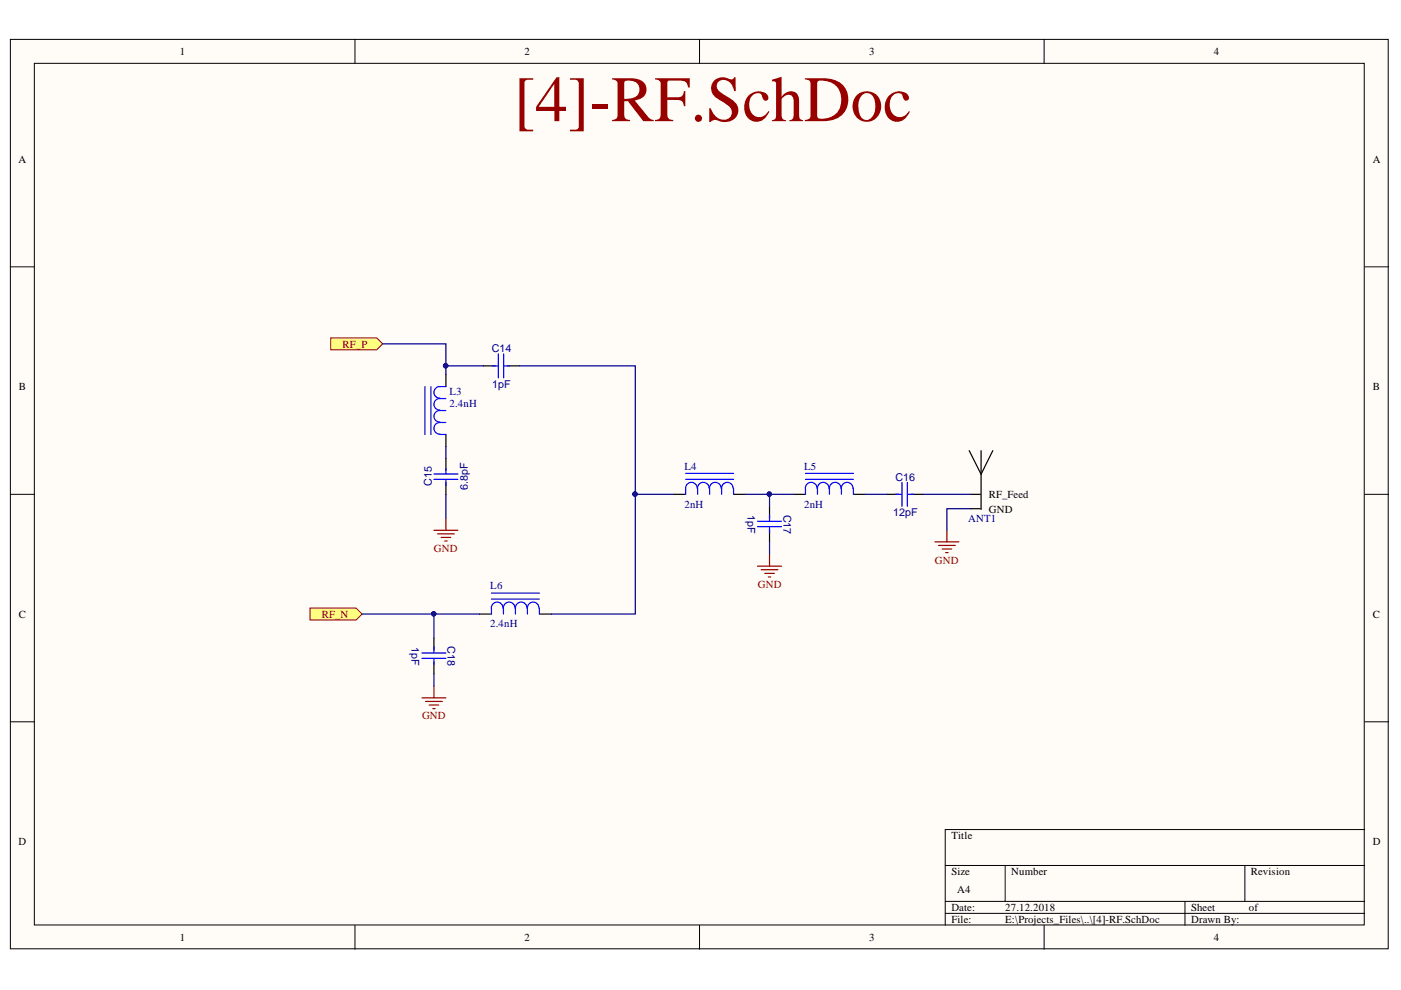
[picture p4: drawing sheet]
<svg xmlns="http://www.w3.org/2000/svg" width="297mm" height="210mm" viewBox="0 0 297 210" stroke-linecap="round" stroke-linejoin="round" font-family="sans-serif">
<g fill="#fffcf8" stroke="#000" stroke-width=".21">
<path d="M2.2 8.4h292.1v192.8h-292.1z"/>
<path d="M7.3 13.4h281.9v182.7h-281.9z"/>
</g>
<g fill="none" stroke="#000" stroke-width=".21">
<path d="M75.3 8.4v5M148.3 8.4v5M221.4 8.4v5M2.2 56.6h5.1M289.3 56.6h5.1M2.2 104.8h5.1M289.3 104.8h5.1M2.2 153h5.1M289.3 153h5.1M289.3 175.9h-88.9v20.3M75.3 196.2v5.1M148.3 196.2v5.1"/>
<path d="M200.4 183.5h88.9M200.4 191.1h88.9M200.4 193.7h88.9M213.1 183.5v7.6M221.4 196.2v5.1M251.2 191.1v5.1M263.9 183.5v7.6"/>
</g>
<path d="M94.5 97.2v2.5M94.5 102.3v2.5" fill="none" stroke="#000" stroke-width=".25"/>
<path d="M94.5 99.3v1.2M92 100.5h5.1M92 101.6h5.1M94.5 101.8v1.2" fill="none" stroke="#00f" stroke-width=".25"/>
<path d="M70.1 71.6h9.8l1.3 1.3-1.3 1.3h-9.8z" fill-rule="evenodd" fill="#ffff80" stroke="#800000" stroke-width=".21"/>
<g fill="none" stroke="#800000" stroke-width=".25">
<path d="M92 112.4h5.1M92.8 113.2h3.5M93.5 113.9h2.1M94.3 114.7h.5M94.5 109.9v2.5M163.2 117.5v2.5M160.6 120h5.1M161.4 120.8h3.5M162.1 121.6h2.1M162.9 122.3h.5M89.5 148h5M90.2 148.7h3.6"/>
<path d="M91 149.5h2M91.7 150.2h.6M92 145.4v2.6"/>
</g>
<path d="M102.5 77.6h2.5M107.6 77.6h2.5M163.2 107.3v2.6M163.2 112.4v2.6M92 135.3v2.5M92 140.3v2.6" fill="none" stroke="#000" stroke-width=".25"/>
<path d="M104.3 77.6h1.2M105.6 75v5.1M106.8 75v5.1M106.8 77.6h1.2M160.6 111.7h5.1M160.6 110.5h5.1M163.2 109.2v1.2M163.2 111.7v1.2M89.5 139.6h5M89.5 138.4h5M92 137.1v1.2M92 139.6v1.2" fill="none" stroke="#00f" stroke-width=".25"/>
<path d="M65.7 128.9h9.8l1.3 1.3-1.3 1.3h-9.8z" fill-rule="evenodd" fill="#ffff80" stroke="#800000" stroke-width=".21"/>
<path d="M198.2 114.9h5.1M199 115.6h3.5M199.7 116.4h2.1M200.5 117.2h.5M200.8 112.3v2.6" fill="none" stroke="#800000" stroke-width=".25"/>
<g fill="none" stroke="#000" stroke-width=".25">
<path d="M94.5 79.4v2.6M94.5 92.1v2.6M205.5 95.5l2.5 5v-5M210.5 95.5l-2.5 5v7.5M142.8 104.8h2.6M155.5 104.8h2.6M168.2 104.8h2.6M180.9 104.8h2.6M188.1 104.8h2.5M193.1 104.8h2.6M205.8 104.8h2.1M205.8 107.9h2.1"/>
<path d="M101.7 130.2h2.5M114.4 130.2h2.5"/>
</g>
<g fill="none" stroke="#00f" stroke-width=".25">
<path d="M90.1 82v10.1M91.4 82v10.1M93.3 92.1h1.2M94.5 89.6h-1.2a1.23 1.23 0 0 0-1.3 1.2 1.23 1.23 0 0 0 1.3 1.2M94.5 87h-1.2a1.22 1.22 0 0 0-1.3 1.3 1.22 1.22 0 0 0 1.3 1.2M94.5 82h-1.2a1.23 1.23 0 0 0-1.3 1.2 1.23 1.23 0 0 0 1.3 1.2M94.5 84.5h-1.2a1.22 1.22 0 0 0-1.3 1.2 1.22 1.22 0 0 0 1.3 1.2M145.4 100.4h10.1M145.4 101.6h10.1M147.8 103.5a1.22 1.22 0 0 0-1.2-1.2 1.22 1.22 0 0 0-1.2 1.2v1.3M150.3 103.5a1.23 1.23 0 0 0-1.2-1.2 1.23 1.23 0 0 0-1.2 1.2v1.3M152.9 103.5a1.23 1.23 0 0 0-1.2-1.2 1.23 1.23 0 0 0-1.3 1.2v1.3"/>
<path d="M155.4 103.5a1.22 1.22 0 0 0-1.2-1.2 1.22 1.22 0 0 0-1.2 1.2v1.3M155.5 103.5v1.3M170.8 103.5v1.3M170.8 100.4h10.1M170.8 101.6h10.1M173.2 103.5a1.23 1.23 0 0 0-1.2-1.2 1.23 1.23 0 0 0-1.2 1.2M175.8 103.5a1.22 1.22 0 0 0-1.3-1.2 1.22 1.22 0 0 0-1.2 1.2v1.3M178.3 103.5a1.22 1.22 0 0 0-1.2-1.2 1.22 1.22 0 0 0-1.2 1.2v1.3M178.4 103.5v1.3M180.8 103.5a1.23 1.23 0 0 0-1.2-1.2 1.23 1.23 0 0 0-1.2 1.2M180.9 103.5v1.3M189.9 104.8h1.2"/>
<path d="M191.2 102.3v5M192.4 102.3v5M192.4 104.8h1.2M104.2 128.9v1.3M104.2 125.8h10.2M104.2 127h10.2M106.6 128.9a1.23 1.23 0 0 0-1.2-1.2 1.23 1.23 0 0 0-1.2 1.2M106.7 128.9v1.3M109.2 128.9a1.23 1.23 0 0 0-1.3-1.2 1.23 1.23 0 0 0-1.2 1.2M111.7 128.9a1.22 1.22 0 0 0-1.2-1.2 1.22 1.22 0 0 0-1.2 1.2v1.3M114.3 128.9a1.22 1.22 0 0 0-1.3-1.2 1.22 1.22 0 0 0-1.2 1.2v1.3M114.4 128.9v1.3"/>
</g>
<g fill="none" stroke="#000080" stroke-width=".25">
<path d="M81.2 72.9h13.3v4.7h8M94.5 77.6v1.8M110.1 77.6h24.6v27.2M94.5 94.7v2.5M94.5 104.8v5.1M142.8 104.8h-8.1v25.4h-17.8M158.1 104.8h5.1v2.5M163.2 104.8h5M163.2 115v2.5M183.5 104.8h4.6M195.7 104.8h10.1M205.8 107.9h-5v4.4"/>
<path d="M76.8 130.2h24.9M92 130.2v5.1M92 142.9v2.5"/>
</g>
<g fill="#000080" stroke="#000080" stroke-width=".21">
<circle cx="163.1" cy="104.8" r=".46"/>
<circle cx="92" cy="130.1" r=".46"/>
<circle cx="134.6" cy="104.8" r=".46"/>
<circle cx="94.5" cy="77.5" r=".47"/>
</g>
<text font-size="13.8" fill="#980000" x="108.9" y="25.7">[4]-RF.SchDoc</text>
<g font-size="2.3">
<text x="38.1" y="11.7">1</text>
<text x="111.2" y="11.7">2</text>
<text x="184.3" y="11.7">3</text>
<text x="257.4" y="11.7">4</text>
<text x="3.9" y="34.5">A</text>
<text x="291.1" y="34.5">A</text>
<text x="4" y="82.7">B</text>
<text x="291.1" y="82.7">B</text>
<text x="209.7" y="105.6">RF_Feed</text>
<text x="209.7" y="108.7">GND</text>
<text x="4" y="131">C</text>
<text x="291.1" y="131">C</text>
<text x="3.9" y="179.2">D</text>
<text x="201.7" y="177.9">Title</text>
<text x="291.1" y="179.2">D</text>
<text x="201.7" y="185.6">Size</text>
<text x="214.4" y="185.6">Number</text>
<text x="265.2" y="185.6">Revision</text>
<text x="203" y="189.4">A4</text>
<text x="201.7" y="193.2">Date:</text>
<text x="201.7" y="195.7">File:</text>
<text x="213.1" y="193.2">27.12.2018</text>
<text x="213.1" y="195.7">E:\Projects_Files\..\[4]-RF.SchDoc</text>
<text x="252.5" y="193.2">Sheet</text>
<text x="252.5" y="195.7">Drawn By:</text>
<text x="264.8" y="193.2">of</text>
<text x="38.1" y="199.5">1</text>
<text x="111.2" y="199.5">2</text>
<text x="184.3" y="199.5">3</text>
<text x="257.4" y="199.5">4</text>
</g>
<g font-size="2.3" fill="#800000">
<text x="72.6" y="73.7">RF_P</text>
<text x="92" y="117">GND</text>
<text x="198.2" y="119.5">GND</text>
<text x="160.7" y="124.6">GND</text>
<text x="68.2" y="131">RF_N</text>
<text x="89.5" y="152.5">GND</text>
</g>
<g font-size="2.3" fill="#000080">
<text x="104.3" y="74.6">C14</text>
<text x="95.3" y="83.7">L3</text>
<text x="104.4" y="82.3">1pF</text>
<text x="95.3" y="86.3">2.4nH</text>
<text x="145.1" y="99.6">L4</text>
<text x="170.5" y="99.6">L5</text>
<text x="189.9" y="101.9">C16</text>
<text x="91.6" y="103" transform="rotate(-90 91.6 103)">C15</text>
<text x="99.2" y="103.8" transform="rotate(-90 99.2 103.8)">6.8pF</text>
<text x="145.1" y="107.7">2nH</text>
<text x="170.5" y="107.7">2nH</text>
<text x="158.5" y="109.3" transform="rotate(90 158.5 109.3)">1pF</text>
<text x="166.1" y="109.1" transform="rotate(90 166.1 109.1)">C17</text>
<text x="189.4" y="109.5">12pF</text>
<text x="205.3" y="110.7">ANT1</text>
<text x="103.9" y="125">L6</text>
<text x="87.3" y="137.1" transform="rotate(90 87.3 137.1)">1pF</text>
<text x="94.9" y="137.1" transform="rotate(90 94.9 137.1)">C18</text>
<text x="103.9" y="133">2.4nH</text>
</g>
</svg>
